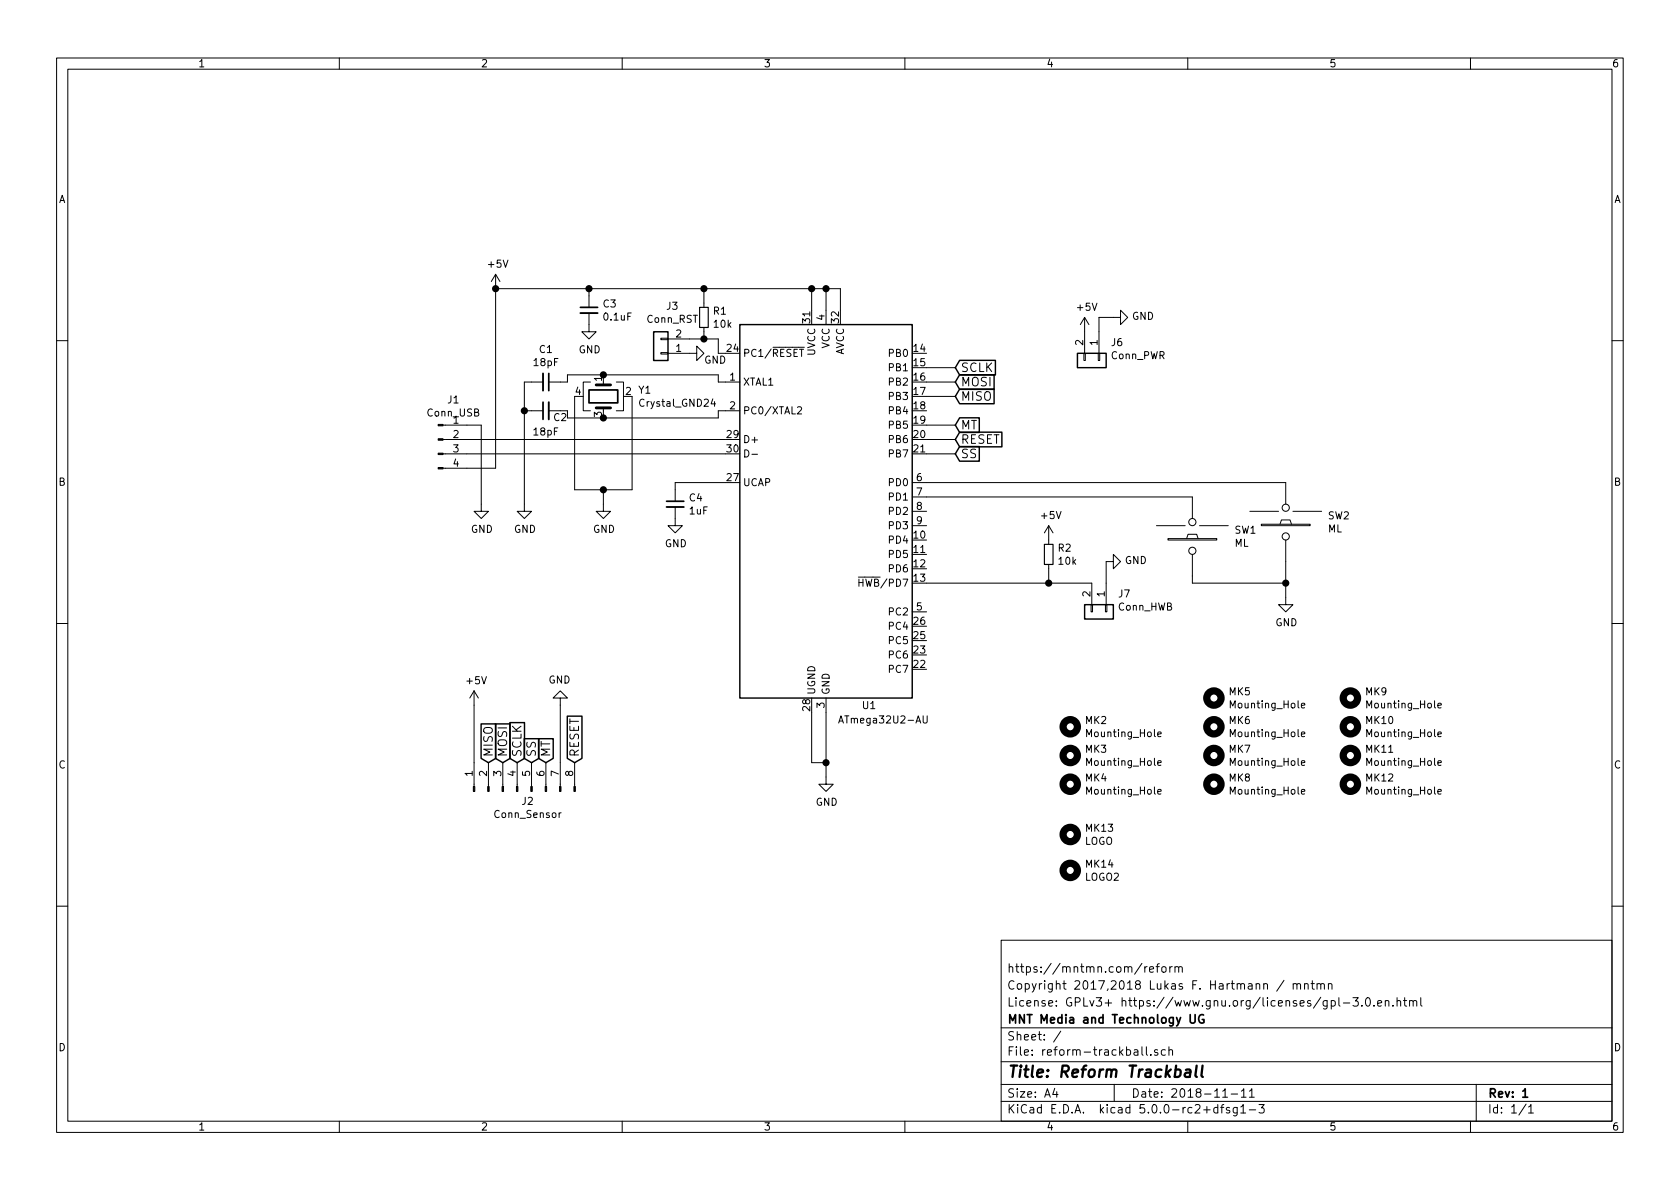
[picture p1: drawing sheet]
EESchema Schematic File Version 4
LIBS:power
LIBS:device
LIBS:transistors
LIBS:conn
LIBS:linear
LIBS:regul
LIBS:74xx
LIBS:cmos4000
LIBS:adc-dac
LIBS:memory
LIBS:xilinx
LIBS:microcontrollers
LIBS:dsp
LIBS:microchip
LIBS:analog_switches
LIBS:motorola
LIBS:texas
LIBS:intel
LIBS:audio
LIBS:interface
LIBS:digital-audio
LIBS:philips
LIBS:display
LIBS:cypress
LIBS:siliconi
LIBS:opto
LIBS:atmel
LIBS:contrib
LIBS:valves
LIBS:reform-trackball-cache
EELAYER 26 0
EELAYER END
$Descr A4 11693 8268
encoding utf-8
Sheet 1 1
Title "Reform Trackball"
Date "2018-11-11"
Rev "1"
Comp "MNT Media and Technology UG"
Comment1 "License: GPLv3+ https://www.gnu.org/licenses/gpl-3.0.en.html"
Comment2 "Copyright 2017,2018 Lukas F. Hartmann / mntmn"
Comment3 "https://mntmn.com/reform"
Comment4 ""
$EndDescr
$Comp
L MCU_Microchip_ATmega:ATmega32U2-AU U1
U 1 1
P 5750 3550
F 0 "U1" H 6050 2200 50  0000 C CNN
F 1 "ATmega32U2-AU" H 6150 2100 50  0000 C CNN
F 2 "Housings_QFP:TQFP-32_7x7mm_Pitch0.8mm" H 5750 3550 50  0001 C CIN
F 3 "http://ww1.microchip.com/downloads/en/DeviceDoc/doc7799.pdf" H 5750 3550 50  0001 C CNN
	1    5750 3550
	1    0    0    -1  
$EndComp
$Comp
L reform-trackball:ML SW1
U 1 1
P 8300 3800
F 0 "SW1" H 8591 3921 50  0000 L CNN
F 1 "ML" H 8591 3830 50  0000 L CNN
F 2 "mntcomp-keyboard:cherry-ml" H 8300 3800 50  0001 C CNN
F 3 "" H 8300 3800 50  0000 C CNN
	1    8300 3800
	1    0    0    -1  
$EndComp
$Comp
L reform-trackball:ML SW2
U 1 1
P 8950 3700
F 0 "SW2" H 9241 3821 50  0000 L CNN
F 1 "ML" H 9241 3730 50  0000 L CNN
F 2 "mntcomp-keyboard:cherry-ml" H 8950 3700 50  0001 C CNN
F 3 "" H 8950 3700 50  0000 C CNN
	1    8950 3700
	1    0    0    -1  
$EndComp
$Comp
L power:GND #PWR0101
U 1 1
P 8950 4150
F 0 "#PWR0101" H 8950 3900 50  0001 C CNN
F 1 "GND" H 8955 3977 50  0000 C CNN
F 2 "" H 8950 4150 50  0001 C CNN
F 3 "" H 8950 4150 50  0001 C CNN
	1    8950 4150
	1    0    0    -1  
$EndComp
Wire Wire Line
	8950 4150 8950 4050
Wire Wire Line
	8300 4000 8300 4050
Wire Wire Line
	8300 4050 8950 4050
Connection ~ 8950 4050
Wire Wire Line
	8950 4050 8950 3900
$Comp
L power:GND #PWR0102
U 1 1
P 5750 5400
F 0 "#PWR0102" H 5750 5150 50  0001 C CNN
F 1 "GND" H 5755 5227 50  0000 C CNN
F 2 "" H 5750 5400 50  0001 C CNN
F 3 "" H 5750 5400 50  0001 C CNN
	1    5750 5400
	1    0    0    -1  
$EndComp
Wire Wire Line
	5750 5400 5750 5300
Wire Wire Line
	5650 4950 5650 5300
Wire Wire Line
	5650 5300 5750 5300
Connection ~ 5750 5300
Wire Wire Line
	5750 5300 5750 4950
$Comp
L Connector:Conn_01x04_Male J1
U 1 1
P 3050 3050
F 0 "J1" H 3156 3328 50  0000 C CNN
F 1 "Conn_USB" H 3156 3237 50  0000 C CNN
F 2 "Pin_Headers:Pin_Header_Straight_1x04_Pitch2.00mm" H 3050 3050 50  0001 C CNN
F 3 "~" H 3050 3050 50  0001 C CNN
	1    3050 3050
	1    0    0    -1  
$EndComp
Wire Wire Line
	5050 3050 3250 3050
Wire Wire Line
	3250 3150 5050 3150
$Comp
L power:GND #PWR0103
U 1 1
P 3350 3500
F 0 "#PWR0103" H 3350 3250 50  0001 C CNN
F 1 "GND" H 3355 3327 50  0000 C CNN
F 2 "" H 3350 3500 50  0001 C CNN
F 3 "" H 3350 3500 50  0001 C CNN
	1    3350 3500
	1    0    0    -1  
$EndComp
Wire Wire Line
	3350 3500 3350 2950
Wire Wire Line
	3350 2950 3250 2950
Wire Wire Line
	3250 3250 3450 3250
Wire Wire Line
	3450 3250 3450 2000
Wire Wire Line
	3450 2000 4100 2000
Wire Wire Line
	5650 2000 5650 2150
Wire Wire Line
	5650 2000 5750 2000
Wire Wire Line
	5750 2000 5750 2150
Connection ~ 5650 2000
Wire Wire Line
	5750 2000 5850 2000
Wire Wire Line
	5850 2000 5850 2150
Connection ~ 5750 2000
$Comp
L Connector:Conn_01x08_Male J2
U 1 1
P 3600 5500
F 0 "J2" V 3528 5427 50  0000 C CNN
F 1 "Conn_Sensor" V 3437 5427 50  0000 C CNN
F 2 "Pin_Headers:Pin_Header_Straight_1x08_Pitch2.54mm" H 3600 5500 50  0001 C CNN
F 3 "~" H 3600 5500 50  0001 C CNN
	1    3600 5500
	0    -1   -1   0   
$EndComp
$Comp
L power:+5V #PWR02
U 1 1
P 3450 2000
F 0 "#PWR02" H 3450 1850 50  0001 C CNN
F 1 "+5V" H 3465 2173 50  0000 C CNN
F 2 "" H 3450 2000 50  0001 C CNN
F 3 "" H 3450 2000 50  0001 C CNN
	1    3450 2000
	1    0    0    -1  
$EndComp
Connection ~ 3450 2000
$Comp
L power:+5V #PWR01
U 1 1
P 3300 4900
F 0 "#PWR01" H 3300 4750 50  0001 C CNN
F 1 "+5V" H 3315 5073 50  0000 C CNN
F 2 "" H 3300 4900 50  0001 C CNN
F 3 "" H 3300 4900 50  0001 C CNN
	1    3300 4900
	1    0    0    -1  
$EndComp
Wire Wire Line
	3300 4900 3300 5300
Text GLabel 3400 5300 1    60   Input ~ 0
MISO
Text GLabel 3500 5300 1    60   Input ~ 0
MOSI
Text GLabel 3600 5300 1    60   Input ~ 0
SCLK
Text GLabel 3700 5300 1    60   Input ~ 0
SS
Text GLabel 3800 5300 1    60   Input ~ 0
MT
Text GLabel 4000 5300 1    60   Input ~ 0
RESET
$Comp
L power:GND #PWR03
U 1 1
P 3900 4900
F 0 "#PWR03" H 3900 4650 50  0001 C CNN
F 1 "GND" H 3905 4727 50  0000 C CNN
F 2 "" H 3900 4900 50  0001 C CNN
F 3 "" H 3900 4900 50  0001 C CNN
	1    3900 4900
	-1   0    0    1   
$EndComp
Wire Wire Line
	3900 4900 3900 5300
Text GLabel 6650 2650 2    60   Input ~ 0
MOSI
Wire Wire Line
	6650 2650 6450 2650
Text GLabel 6650 2550 2    60   Input ~ 0
SCLK
Wire Wire Line
	6650 2550 6450 2550
Text GLabel 6650 2750 2    60   Input ~ 0
MISO
Wire Wire Line
	6650 2750 6450 2750
Text GLabel 6650 2950 2    60   Input ~ 0
MT
Wire Wire Line
	6450 2950 6650 2950
Wire Wire Line
	8300 3450 6450 3450
Wire Wire Line
	6450 3350 8950 3350
Text GLabel 6650 3050 2    60   Input ~ 0
RESET
Wire Wire Line
	6650 3050 6450 3050
Text GLabel 6650 3150 2    60   Input ~ 0
SS
Wire Wire Line
	6650 3150 6450 3150
$Comp
L Mechanical:Mounting_Hole MK2
U 1 1
P 7450 5050
F 0 "MK2" H 7550 5096 50  0000 L CNN
F 1 "Mounting_Hole" H 7550 5005 50  0000 L CNN
F 2 "Mounting_Holes:MountingHole_2.2mm_M2_DIN965" H 7450 5050 50  0001 C CNN
F 3 "" H 7450 5050 50  0001 C CNN
	1    7450 5050
	1    0    0    -1  
$EndComp
$Comp
L Mechanical:Mounting_Hole MK3
U 1 1
P 7450 5250
F 0 "MK3" H 7550 5296 50  0000 L CNN
F 1 "Mounting_Hole" H 7550 5205 50  0000 L CNN
F 2 "Mounting_Holes:MountingHole_2.2mm_M2_DIN965" H 7450 5250 50  0001 C CNN
F 3 "" H 7450 5250 50  0001 C CNN
	1    7450 5250
	1    0    0    -1  
$EndComp
$Comp
L Mechanical:Mounting_Hole MK4
U 1 1
P 7450 5450
F 0 "MK4" H 7550 5496 50  0000 L CNN
F 1 "Mounting_Hole" H 7550 5405 50  0000 L CNN
F 2 "Mounting_Holes:MountingHole_2.2mm_M2_DIN965" H 7450 5450 50  0001 C CNN
F 3 "" H 7450 5450 50  0001 C CNN
	1    7450 5450
	1    0    0    -1  
$EndComp
$Comp
L Mechanical:Mounting_Hole MK5
U 1 1
P 8450 4850
F 0 "MK5" H 8550 4896 50  0000 L CNN
F 1 "Mounting_Hole" H 8550 4805 50  0000 L CNN
F 2 "Mounting_Holes:MountingHole_4mm" H 8450 4850 50  0001 C CNN
F 3 "" H 8450 4850 50  0001 C CNN
	1    8450 4850
	1    0    0    -1  
$EndComp
$Comp
L Mechanical:Mounting_Hole MK6
U 1 1
P 8450 5050
F 0 "MK6" H 8550 5096 50  0000 L CNN
F 1 "Mounting_Hole" H 8550 5005 50  0000 L CNN
F 2 "Mounting_Holes:MountingHole_4mm" H 8450 5050 50  0001 C CNN
F 3 "" H 8450 5050 50  0001 C CNN
	1    8450 5050
	1    0    0    -1  
$EndComp
$Comp
L Mechanical:Mounting_Hole MK7
U 1 1
P 8450 5250
F 0 "MK7" H 8550 5296 50  0000 L CNN
F 1 "Mounting_Hole" H 8550 5205 50  0000 L CNN
F 2 "Mounting_Holes:MountingHole_4mm" H 8450 5250 50  0001 C CNN
F 3 "" H 8450 5250 50  0001 C CNN
	1    8450 5250
	1    0    0    -1  
$EndComp
$Comp
L Mechanical:Mounting_Hole MK8
U 1 1
P 8450 5450
F 0 "MK8" H 8550 5496 50  0000 L CNN
F 1 "Mounting_Hole" H 8550 5405 50  0000 L CNN
F 2 "Mounting_Holes:MountingHole_4mm" H 8450 5450 50  0001 C CNN
F 3 "" H 8450 5450 50  0001 C CNN
	1    8450 5450
	1    0    0    -1  
$EndComp
$Comp
L Mechanical:Mounting_Hole MK9
U 1 1
P 9400 4850
F 0 "MK9" H 9500 4896 50  0000 L CNN
F 1 "Mounting_Hole" H 9500 4805 50  0000 L CNN
F 2 "Mounting_Holes:MountingHole_3.2mm_M3_DIN965" H 9400 4850 50  0001 C CNN
F 3 "" H 9400 4850 50  0001 C CNN
	1    9400 4850
	1    0    0    -1  
$EndComp
$Comp
L Mechanical:Mounting_Hole MK10
U 1 1
P 9400 5050
F 0 "MK10" H 9500 5096 50  0000 L CNN
F 1 "Mounting_Hole" H 9500 5005 50  0000 L CNN
F 2 "Mounting_Holes:MountingHole_3.2mm_M3_DIN965" H 9400 5050 50  0001 C CNN
F 3 "" H 9400 5050 50  0001 C CNN
	1    9400 5050
	1    0    0    -1  
$EndComp
$Comp
L Mechanical:Mounting_Hole MK11
U 1 1
P 9400 5250
F 0 "MK11" H 9500 5296 50  0000 L CNN
F 1 "Mounting_Hole" H 9500 5205 50  0000 L CNN
F 2 "Mounting_Holes:MountingHole_3.2mm_M3_DIN965" H 9400 5250 50  0001 C CNN
F 3 "" H 9400 5250 50  0001 C CNN
	1    9400 5250
	1    0    0    -1  
$EndComp
$Comp
L Mechanical:Mounting_Hole MK12
U 1 1
P 9400 5450
F 0 "MK12" H 9500 5496 50  0000 L CNN
F 1 "Mounting_Hole" H 9500 5405 50  0000 L CNN
F 2 "Mounting_Holes:MountingHole_3.2mm_M3_DIN965" H 9400 5450 50  0001 C CNN
F 3 "" H 9400 5450 50  0001 C CNN
	1    9400 5450
	1    0    0    -1  
$EndComp
$Comp
L Device:C_Small C3
U 1 1
P 4100 2150
F 0 "C3" H 4192 2196 50  0000 L CNN
F 1 "0.1uF" H 4192 2105 50  0000 L CNN
F 2 "Capacitors_SMD:C_0603_HandSoldering" H 4100 2150 50  0001 C CNN
F 3 "~" H 4100 2150 50  0001 C CNN
	1    4100 2150
	1    0    0    -1  
$EndComp
Wire Wire Line
	4100 2050 4100 2000
Connection ~ 4100 2000
Wire Wire Line
	4100 2000 4900 2000
$Comp
L power:GND #PWR05
U 1 1
P 4100 2250
F 0 "#PWR05" H 4100 2000 50  0001 C CNN
F 1 "GND" H 4105 2077 50  0000 C CNN
F 2 "" H 4100 2250 50  0001 C CNN
F 3 "" H 4100 2250 50  0001 C CNN
	1    4100 2250
	1    0    0    -1  
$EndComp
$Comp
L Device:C_Small C4
U 1 1
P 4700 3500
F 0 "C4" H 4792 3546 50  0000 L CNN
F 1 "1uF" H 4792 3455 50  0000 L CNN
F 2 "Capacitors_SMD:C_0603_HandSoldering" H 4700 3500 50  0001 C CNN
F 3 "~" H 4700 3500 50  0001 C CNN
	1    4700 3500
	1    0    0    -1  
$EndComp
Wire Wire Line
	4700 3400 4700 3350
Wire Wire Line
	4700 3350 5050 3350
$Comp
L power:GND #PWR07
U 1 1
P 4700 3600
F 0 "#PWR07" H 4700 3350 50  0001 C CNN
F 1 "GND" H 4705 3427 50  0000 C CNN
F 2 "" H 4700 3600 50  0001 C CNN
F 3 "" H 4700 3600 50  0001 C CNN
	1    4700 3600
	1    0    0    -1  
$EndComp
$Comp
L Connector_Generic:Conn_01x02 J7
U 1 1
P 7700 4250
F 0 "J7" V 7573 4330 50  0000 L CNN
F 1 "Conn_HWB" V 7664 4330 50  0000 L CNN
F 2 "Pin_Headers:Pin_Header_Straight_1x02_Pitch2.54mm" H 7700 4250 50  0001 C CNN
F 3 "~" H 7700 4250 50  0001 C CNN
	1    7700 4250
	0    1    1    0   
$EndComp
$Comp
L power:GND #PWR010
U 1 1
P 7700 3900
F 0 "#PWR010" H 7700 3650 50  0001 C CNN
F 1 "GND" V 7705 3772 50  0000 R CNN
F 2 "" H 7700 3900 50  0001 C CNN
F 3 "" H 7700 3900 50  0001 C CNN
	1    7700 3900
	0    -1   -1   0   
$EndComp
$Comp
L Device:R_Small R2
U 1 1
P 7300 3850
F 0 "R2" H 7359 3896 50  0000 L CNN
F 1 "10k" H 7359 3805 50  0000 L CNN
F 2 "Resistors_SMD:R_0603_HandSoldering" H 7300 3850 50  0001 C CNN
F 3 "~" H 7300 3850 50  0001 C CNN
	1    7300 3850
	1    0    0    -1  
$EndComp
Wire Wire Line
	7300 3950 7300 4050
Connection ~ 7300 4050
Wire Wire Line
	7300 4050 6450 4050
$Comp
L power:+5V #PWR09
U 1 1
P 7300 3750
F 0 "#PWR09" H 7300 3600 50  0001 C CNN
F 1 "+5V" H 7315 3923 50  0000 C CNN
F 2 "" H 7300 3750 50  0001 C CNN
F 3 "" H 7300 3750 50  0001 C CNN
	1    7300 3750
	1    0    0    -1  
$EndComp
$Comp
L Connector_Generic:Conn_01x02 J3
U 1 1
P 4600 2450
F 0 "J3" H 4520 2125 50  0000 C CNN
F 1 "Conn_RST" H 4520 2216 50  0000 C CNN
F 2 "Pin_Headers:Pin_Header_Straight_1x02_Pitch2.54mm" H 4600 2450 50  0001 C CNN
F 3 "~" H 4600 2450 50  0001 C CNN
	1    4600 2450
	-1   0    0    1   
$EndComp
Wire Wire Line
	4800 2350 4900 2350
Wire Wire Line
	5000 2350 5000 2450
Wire Wire Line
	5000 2450 5050 2450
$Comp
L power:GND #PWR08
U 1 1
P 4800 2450
F 0 "#PWR08" H 4800 2200 50  0001 C CNN
F 1 "GND" V 4750 2350 50  0000 R CNN
F 2 "" H 4800 2450 50  0001 C CNN
F 3 "" H 4800 2450 50  0001 C CNN
	1    4800 2450
	0    -1   -1   0   
$EndComp
$Comp
L Device:R_Small R1
U 1 1
P 4900 2200
F 0 "R1" H 4959 2246 50  0000 L CNN
F 1 "10k" H 4959 2155 50  0000 L CNN
F 2 "Resistors_SMD:R_0603_HandSoldering" H 4900 2200 50  0001 C CNN
F 3 "~" H 4900 2200 50  0001 C CNN
	1    4900 2200
	1    0    0    -1  
$EndComp
Wire Wire Line
	4900 2300 4900 2350
Connection ~ 4900 2350
Wire Wire Line
	4900 2350 5000 2350
Wire Wire Line
	4900 2100 4900 2000
Connection ~ 4900 2000
Wire Wire Line
	4900 2000 5650 2000
$Comp
L Connector_Generic:Conn_01x02 J6
U 1 1
P 7650 2500
F 0 "J6" V 7523 2580 50  0000 L CNN
F 1 "Conn_PWR" V 7614 2580 50  0000 L CNN
F 2 "Pin_Headers:Pin_Header_Straight_1x02_Pitch2.54mm" H 7650 2500 50  0001 C CNN
F 3 "~" H 7650 2500 50  0001 C CNN
	1    7650 2500
	0    1    1    0   
$EndComp
$Comp
L power:+5V #PWR011
U 1 1
P 7550 2300
F 0 "#PWR011" H 7550 2150 50  0001 C CNN
F 1 "+5V" H 7565 2473 50  0000 C CNN
F 2 "" H 7550 2300 50  0001 C CNN
F 3 "" H 7550 2300 50  0001 C CNN
	1    7550 2300
	1    0    0    -1  
$EndComp
$Comp
L power:GND #PWR012
U 1 1
P 7750 2200
F 0 "#PWR012" H 7750 1950 50  0001 C CNN
F 1 "GND" V 7755 2072 50  0000 R CNN
F 2 "" H 7750 2200 50  0001 C CNN
F 3 "" H 7750 2200 50  0001 C CNN
	1    7750 2200
	0    -1   -1   0   
$EndComp
Wire Wire Line
	7750 2200 7650 2200
Wire Wire Line
	7650 2200 7650 2300
$Comp
L Device:C_Small C1
U 1 1
P 3800 2650
F 0 "C1" V 3571 2650 50  0000 C CNN
F 1 "18pF" V 3662 2650 50  0000 C CNN
F 2 "Capacitors_SMD:C_0603_HandSoldering" H 3800 2650 50  0001 C CNN
F 3 "~" H 3800 2650 50  0001 C CNN
	1    3800 2650
	0    1    1    0   
$EndComp
$Comp
L Device:C_Small C2
U 1 1
P 3800 2850
F 0 "C2" V 3750 2750 50  0000 C CNN
F 1 "18pF" V 3650 2850 50  0000 C CNN
F 2 "Capacitors_SMD:C_0603_HandSoldering" H 3800 2850 50  0001 C CNN
F 3 "~" H 3800 2850 50  0001 C CNN
	1    3800 2850
	0    -1   -1   0   
$EndComp
$Comp
L power:GND #PWR04
U 1 1
P 3650 3500
F 0 "#PWR04" H 3650 3250 50  0001 C CNN
F 1 "GND" H 3655 3327 50  0000 C CNN
F 2 "" H 3650 3500 50  0001 C CNN
F 3 "" H 3650 3500 50  0001 C CNN
	1    3650 3500
	1    0    0    -1  
$EndComp
Wire Wire Line
	3650 3500 3650 2850
Wire Wire Line
	3650 2650 3700 2650
Wire Wire Line
	3700 2850 3650 2850
Connection ~ 3650 2850
Wire Wire Line
	3650 2850 3650 2650
$Comp
L Device:Crystal_GND24 Y1
U 1 1
P 4200 2750
F 0 "Y1" V 4154 2991 50  0000 L CNN
F 1 "Crystal_GND24" V 4245 2991 50  0000 L CNN
F 2 "Crystals:Crystal_SMD_3225-4pin_3.2x2.5mm_HandSoldering" H 4200 2750 50  0001 C CNN
F 3 "~" H 4200 2750 50  0001 C CNN
	1    4200 2750
	0    1    1    0   
$EndComp
Wire Wire Line
	3950 2600 4200 2600
Wire Wire Line
	5050 2650 5000 2650
Wire Wire Line
	5000 2650 5000 2600
Wire Wire Line
	5000 2600 4200 2600
Connection ~ 4200 2600
Wire Wire Line
	3900 2850 3950 2850
Wire Wire Line
	3950 2850 3950 2900
Wire Wire Line
	3950 2900 4200 2900
Wire Wire Line
	5000 2900 5000 2850
Wire Wire Line
	5000 2850 5050 2850
Wire Wire Line
	4200 2900 5000 2900
Connection ~ 4200 2900
$Comp
L power:GND #PWR06
U 1 1
P 4200 3500
F 0 "#PWR06" H 4200 3250 50  0001 C CNN
F 1 "GND" H 4205 3327 50  0000 C CNN
F 2 "" H 4200 3500 50  0001 C CNN
F 3 "" H 4200 3500 50  0001 C CNN
	1    4200 3500
	1    0    0    -1  
$EndComp
Wire Wire Line
	4400 2750 4400 3400
Wire Wire Line
	4400 3400 4200 3400
Wire Wire Line
	4200 3400 4200 3500
Wire Wire Line
	4200 3400 4000 3400
Wire Wire Line
	4000 3400 4000 2750
Connection ~ 4200 3400
Wire Wire Line
	3950 2600 3950 2650
Wire Wire Line
	3950 2650 3900 2650
$Comp
L Mechanical:Mounting_Hole MK13
U 1 1
P 7450 5800
F 0 "MK13" H 7550 5846 50  0000 L CNN
F 1 "LOGO" H 7550 5755 50  0000 L CNN
F 2 "mnt:mnt" H 7450 5800 50  0001 C CNN
F 3 "" H 7450 5800 50  0001 C CNN
	1    7450 5800
	1    0    0    -1  
$EndComp
Wire Wire Line
	7300 4050 7600 4050
Wire Wire Line
	7700 4050 7700 3900
$Comp
L Mechanical:Mounting_Hole MK14
U 1 1
P 7450 6050
F 0 "MK14" H 7550 6096 50  0000 L CNN
F 1 "LOGO2" H 7550 6005 50  0000 L CNN
F 2 "mnt:reform04" H 7450 6050 50  0001 C CNN
F 3 "" H 7450 6050 50  0001 C CNN
	1    7450 6050
	1    0    0    -1  
$EndComp
$EndSCHEMATC
